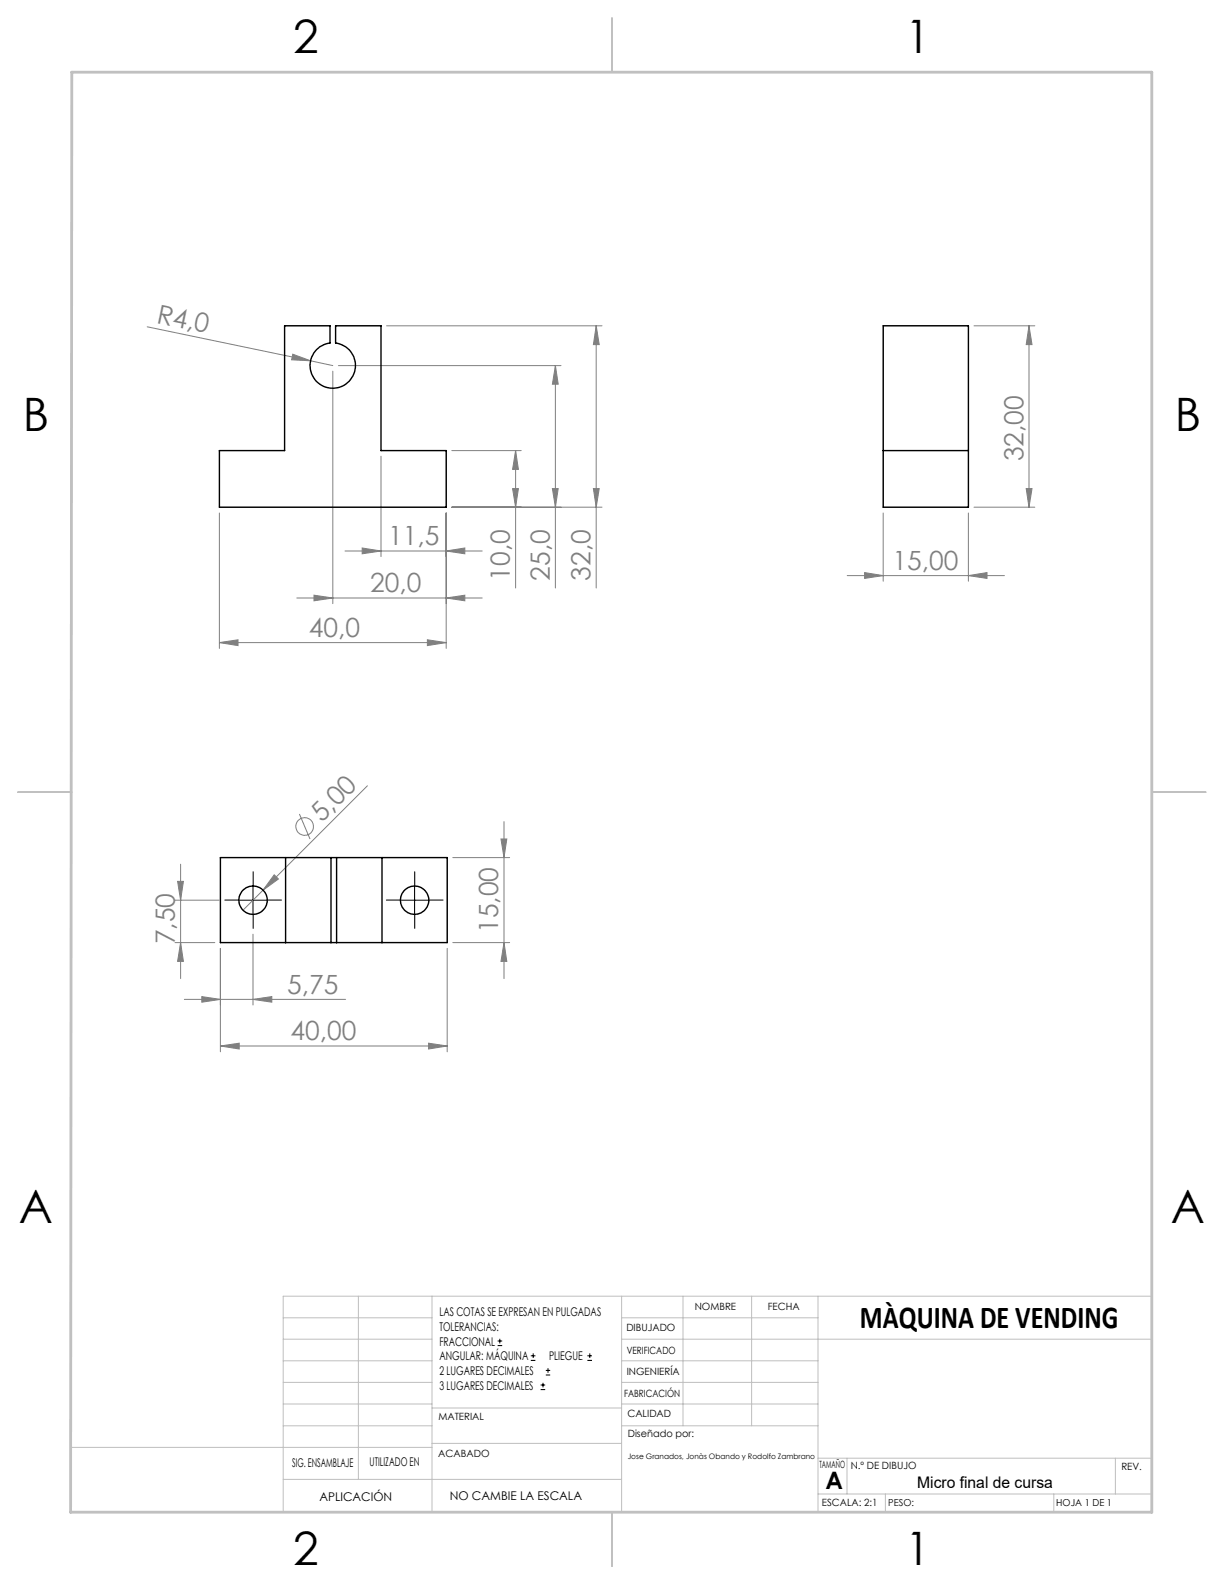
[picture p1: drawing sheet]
<svg xmlns="http://www.w3.org/2000/svg" width="216mm" height="279mm" viewBox="0 0 216 279" stroke-linecap="round" stroke-linejoin="round" font-family="sans-serif">
<g fill="none" stroke="#c0c0c0" stroke-width=".18">
<path d="M50 232.4h26.2M50 236.2h26.2M63.2 228.6v32.3M76.2 228.6v38.1M109.6 228.6v38.1M109.6 232.4h34.7M109.6 236.2h93.6M120.5 228.6v22.9M132.6 228.6v22.9M144.3 228.6v38.1M203.2 228.6h-153.2v38.1M12.5 255.3h63.7"/>
<path d="M50 243.8h26.2M50 251.5h26.2M50 240h26.2M50 247.7h26.2M76.2 254.6h33.4M76.2 248.4h33.4M109.6 243.8h34.7M109.6 251.5h34.7M109.6 240h34.7M109.6 247.7h34.7M144.3 257.2h58.9M149.4 257.2v6.3"/>
<path d="M196.7 257.2v6.3M50 260.9h59.6M144.3 263.5h58.9M156.2 263.5v3.2M185.9 263.5v3.2"/>
</g>
<path d="M108 3.2v9.5M3.1 139.7h9.6M203.2 139.7h9.5M108 266.7v9.6" fill="none" stroke="#c0c0c0" stroke-width=".25"/>
<path d="M12.7 12.7h190.5v254h-190.7z" fill="none" stroke="#c0c0c0" stroke-width=".5"/>
<g fill="none" stroke="#808080" stroke-width=".18">
<path d="M26 57.6l28.8 6M68.2 57.5h38M105.2 57.5l.5 3.3h-1zM105.2 57.5v46.2M171.8 57.5h10.7M181.5 57.5v32M181.5 57.5l.5 3.3h-1zM51.6 62.5l3.2 1.1-3.4-.1zM54.8 63.6l3.9 .9M58.7 65.5v41M59.7 64.5h39.3M79.7 79.5h12.2"/>
<path d="M90.9 79.5l.5 3.3h-1zM90.9 79.5v24.2M98 64.5l.5 3.3h-1.1zM98 64.5v39.2M38.7 90.5v23.9M60.9 97.2h24.2M63.9 96.7l3.3 .5-3.3 .5zM67.2 80.5v17.7M78.7 97.2l3.3-.5v1zM78.7 90.5v23.9M79.7 89.5h26.5M90.4 86.2h1l-.5 3.3z"/>
<path d="M97.4 86.2h1.1l-.5 3.3zM104.7 86.2h1l-.5 3.3zM155.8 90.5v12M170.8 90.5v12M171.8 89.5h10.7M181 86.2h1l-.5 3.3zM38.7 113.3l3.3-.4v1zM38.7 113.3h40M52.4 105.5h32.7M55.4 105l3.3 .5-3.3 .5zM75.4 112.9l3.3 .4-3.3 .6zM78.7 105.5l3.3-.5v1z"/>
<path d="M149.4 101.5h27.8M152.5 101l3.3 .5-3.3 .5zM170.8 101.5l3.3-.5v1zM64.8 138.6l-21.9 21.9M30.9 158.8h7.7M31.3 155.5h1l-.4 3.3zM31.9 152.4v20.2M48.4 154.3l.7 .7-2.7 2zM52.8 143.6l1.9 4.4M79.9 151.3h10M88.4 148h1l-.5 3.3zM88.9 144.9v27.7"/>
<path d="M30.9 166.3h7M31.9 166.3l.4 3.3h-1zM32.5 176.3h28.5M35.6 175.8l3.3 .5-3.3 .5zM38.9 167.3v18.2M44.6 176.3l3.3-.5v1zM44.6 164.8v12.5M78.9 167.3v18.2M79.9 166.3h10M88.9 166.3l.5 3.3h-1zM38.9 184.5l3.3-.5v1zM38.9 184.5h40"/>
<path d="M75.6 184l3.3 .5-3.3 .5z"/>
<circle cx="53.7" cy="145.8" r="1.57"/>
</g>
<path d="M42.2 158.8h-2.5M44.7 156.3v-2.5M47.2 158.8h2.5M70.7 158.8h-2.5M73.2 156.3v-2.5M75.7 158.8h2.5M44.7 161.3v2.5M73.2 161.3v2.5" fill="none" stroke="#000" stroke-width=".18" stroke-dasharray="15.2 1.3 1.3 1.3"/>
<path d="M42.1 158.8h5M44.6 156.3v5M70.6 158.8h5M73.1 156.3v5" fill="none" stroke="#000" stroke-width=".18"/>
<g fill="#808080">
<path d="M51.6 62.5l3.2 1.1-3.4-.1z"/>
<path d="M48.4 154.3l.7 .7-2.7 2z"/>
<path d="M44.6 176.3l3.3-.5v1zM35.6 175.8l3.3 .5-3.3 .5zM170.8 101.5l3.3-.5v1zM152.5 101l3.3 .5-3.3 .5z"/>
<path d="M38.9 184.5l3.3-.5v1zM75.6 184l3.3 .5-3.3 .5zM38.7 113.3l3.3-.4v1zM75.4 112.9l3.3 .4-3.3 .6zM55.4 105l3.3 .5-3.3 .5zM78.7 105.5l3.3-.5v1zM63.9 96.7l3.3 .5-3.3 .5zM78.7 97.2l3.3-.5v1z"/>
<path d="M181.5 57.5l.5 3.3h-1zM181 86.2h1l-.5 3.3z"/>
<path d="M31.3 155.5h1l-.4 3.3zM31.9 166.3l.4 3.3h-1zM88.4 148h1l-.5 3.3zM88.9 166.3l.5 3.3h-1zM90.9 79.5l.5 3.3h-1zM90.4 86.2h1l-.5 3.3zM105.2 57.5l.5 3.3h-1zM104.7 86.2h1l-.5 3.3zM98 64.5l.5 3.3h-1.1zM97.4 86.2h1.1l-.5 3.3z"/>
</g>
<g fill="none" stroke="#000" stroke-width=".25">
<path d="M50.2 57.5h8v3a4 4 0 0 0-2.9 6.1 4 4 0 0 0 6.8 0 4 4 0 0 0-2.9-6.1v-3h8v22h11.5v10h-40v-10h11.5zM155.8 57.5h15v32h-15zM155.8 79.5h15M50.4 151.3v15M58.4 151.3h1M58.4 151.3h-19.5v15h19.5M58.4 151.3v15M59.4 151.3h19.5v15h-19.5M59.4 151.3v15M67.4 151.3v15M58.4 166.3h1"/>
<circle cx="44.6" cy="158.8" r="2.5"/>
<circle cx="73.1" cy="158.8" r="2.5"/>
</g>
<g fill="none" stroke="#000" stroke-width=".18">
<path d="M87.8 237.3h.8M87.8 236.5h.8M88.2 236.1v.9M93.6 240h.8M93.6 239.1h.8M94.1 238.7v.8M103.6 240h.8M103.6 239.1h.8M104 238.7v.8M95.4 245.1h.8M95.4 244.3h.8M95.8 243.9v.8"/>
<path d="M96.3 242.5h.7M96.3 241.7h.7M96.7 241.3v.8"/>
</g>
<g font-size="8.1">
<text x="51.7" y="9.3">2</text>
<text x="159.7" y="9.3">1</text>
<text x="4" y="76">B</text>
<text x="207.2" y="76">B</text>
<text x="3.3" y="215.7">A</text>
<text x="206.5" y="215.7">A</text>
<text x="51.7" y="276">2</text>
<text x="159.7" y="276">1</text>
</g>
<text font-size="5.6" x="151.7" y="234.3">MÀQUINA DE VENDING</text>
<g font-size="4.7" fill="#808080">
<text x="27.5" y="56.9" transform="rotate(12 27.5 56.9)">R4,0</text>
<text x="180.5" y="81.4" transform="rotate(-90 180.5 81.4)">32,00</text>
<text x="68.5" y="96.1">11,5</text>
<text x="157.4" y="100.5">15,00</text>
<text x="65.3" y="104.4">20,0</text>
<text x="89.9" y="102.4" transform="rotate(-90 89.9 102.4)">10,0</text>
<text x="97" y="102.4" transform="rotate(-90 97 102.4)">25,0</text>
<text x="104.2" y="102.4" transform="rotate(-90 104.2 102.4)">32,0</text>
<text x="54.5" y="112.3">40,0</text>
<text x="56.8" y="145.2" transform="rotate(-45 56.8 145.2)">5,00</text>
<text x="30.9" y="166.6" transform="rotate(-90 30.9 166.6)">7,50</text>
<text x="87.9" y="164.6" transform="rotate(-90 87.9 164.6)">15,00</text>
<text x="50.6" y="175.2">5,75</text>
<text x="51.2" y="183.5">40,00</text>
</g>
<text font-size="4.2" x="145.6" y="262.7">A</text>
<text font-size="2.8" x="161.8" y="262.5">Micro final de cursa</text>
<g font-size="2.1">
<text x="77.5" y="232.2">LAS COTAS SE EXPRESAN EN PULGADAS</text>
<text x="77.5" y="234.7">TOLERANCIAS:</text>
<text x="77.5" y="237.3">FRACCIONAL</text>
<text x="77.5" y="239.9">ANGULAR: MÁQUINA</text>
<text x="96.9" y="239.9">PLIEGUE</text>
<text x="77.5" y="242.5">2 LUGARES DECIMALES</text>
<text x="77.5" y="245.1">3 LUGARES DECIMALES</text>
<text x="51.5" y="258.7">SIG. ENSAMBLAJE</text>
<text x="65.2" y="258.6">UTILIZADO EN</text>
<text x="56.3" y="264.8">APLICACIÓN</text>
<text x="79.3" y="264.6">NO CAMBIE LA ESCALA</text>
</g>
<g font-size="1.8">
<text x="122.5" y="231.1">NOMBRE</text>
<text x="135.4" y="231.1">FECHA</text>
<text x="110.5" y="234.8">DIBUJADO</text>
<text x="110.5" y="238.9">VERIFICADO</text>
<text x="110.6" y="242.5">INGENIERÍA</text>
<text x="77.3" y="250.5">MATERIAL</text>
<text x="110.1" y="246.4">FABRICACIÓN</text>
<text x="110.7" y="250">CALIDAD</text>
<text x="77.3" y="257">ACABADO</text>
<text x="110.7" y="253.5">Diseñado por:</text>
<text x="144.5" y="258.9">TAMAÑO</text>
<text x="150.1" y="259.1">N.º DE DIBUJO</text>
<text x="197.8" y="259.2">REV.</text>
<text x="145" y="265.7">ESCALA: 2:1</text>
</g>
<g font-size="1.7">
<text x="156.7" y="265.7">PESO:</text>
<text x="186.3" y="265.7">HOJA 1 DE 1</text>
</g>
<text font-size="1.3" x="110.7" y="257.4">Jose Granados, Jonàs Obando y Rodolfo Zambrano</text>
</svg>
